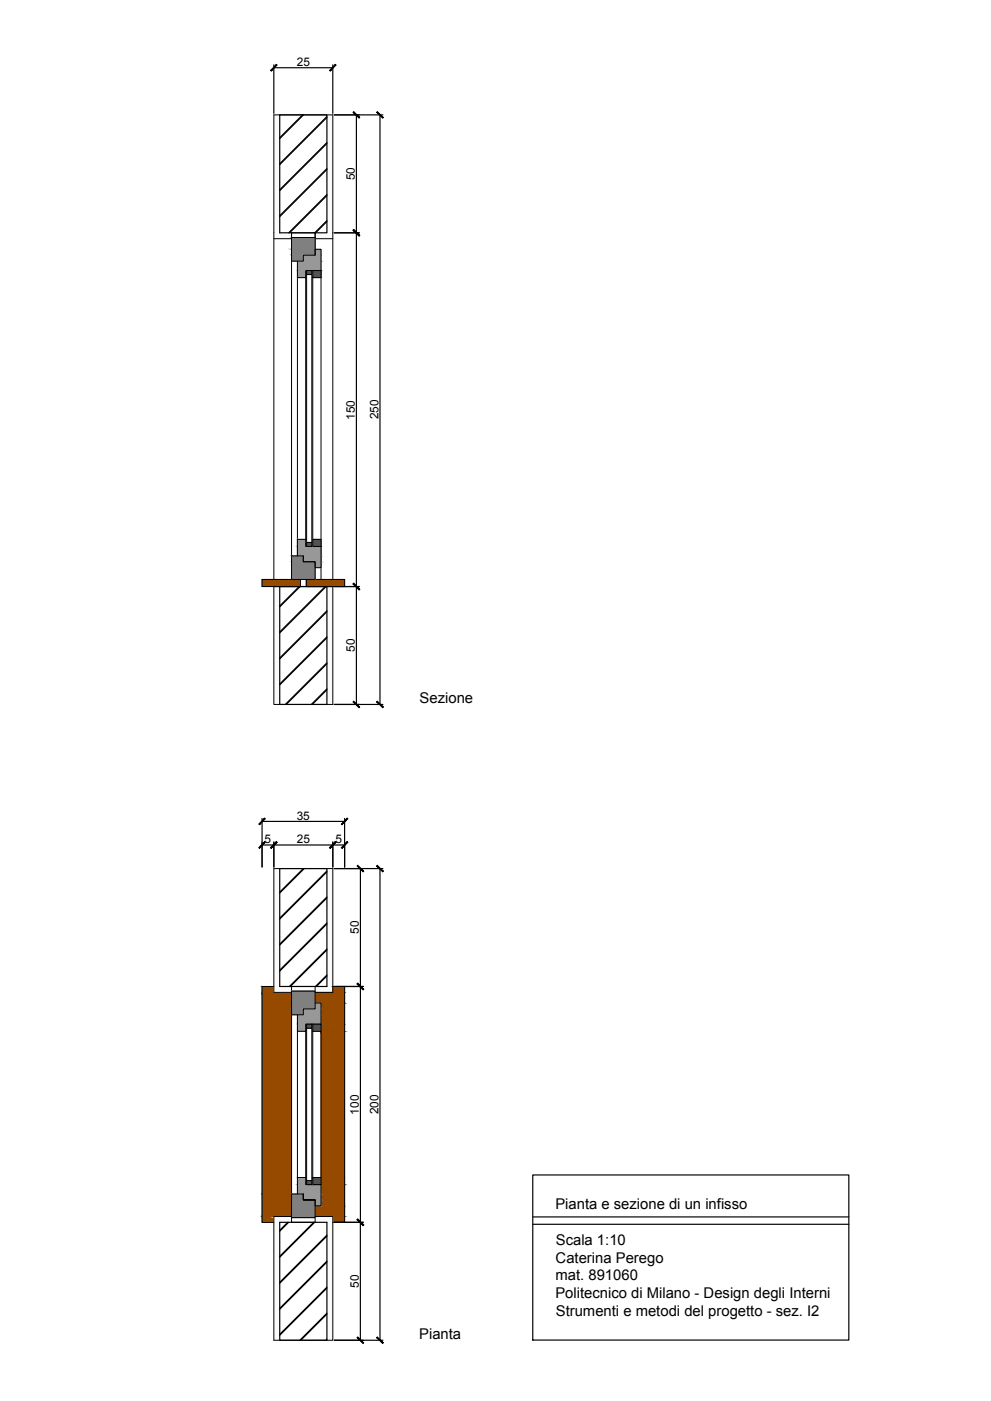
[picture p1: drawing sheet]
<svg xmlns="http://www.w3.org/2000/svg" width="420mm" height="594mm" viewBox="0 0 420 594" stroke-linecap="round" stroke-linejoin="round" font-family="sans-serif">
<!-- layer: 0.50 -->
<g fill="#954a00" stroke="#954a00" stroke-width=".42">
<path d="M111.1 418.3l5 2.5v-2.5zM111.1 418.3l5 2.5h-5z"/>
<path d="M111.1 420.8l12.5 85.5v-85.5zM111.1 420.8l12.5 85.5h-12.5z"/>
<path d="M111.1 506.3l12.5 9.5v-9.5zM111.1 506.3l12.5 9.5h-12.5z"/>
<path d="M111.1 515.8l5 2.5v-2.5zM111.1 515.8l5 2.5h-5z"/>
<path d="M141.1 418.3l5 2.5v-2.5zM141.1 418.3l5 2.5h-5z"/>
<path d="M133.6 420.8l12.5 4.5v-4.5zM133.6 420.8l12.5 4.5h-12.5z"/>
<path d="M136.1 425.3l10 9v-9zM136.1 425.3l10 9h-10z"/>
<path d="M136.1 434.3l10 3v-3zM136.1 434.3l10 3h-10z"/>
<path d="M136.1 437.3l10 62v-62zM136.1 437.3l10 62h-10z"/>
<path d="M136.1 499.3l10 3v-3zM136.1 499.3l10 3h-10z"/>
<path d="M136.1 502.3l10 9v-9zM136.1 502.3l10 9h-10z"/>
<path d="M133.6 511.3l12.5 4.5v-4.5zM133.6 511.3l12.5 4.5h-12.5z"/>
<path d="M141.1 515.8l5 2.5v-2.5zM141.1 515.8l5 2.5h-5z"/>
<path d="M129.9 245.7l16.2 3v-3zM129.9 245.7l16.2 3h-16.2z"/>
<path d="M111.1 245.7l16.3 3v-3zM111.1 245.7l16.3 3h-16.3z"/>
</g>
<g fill="#fafafa" stroke="#fafafa" stroke-width=".42">
<path d="M116.1 515.8l7.5 .5v-.5zM116.1 515.8l7.5 .5h-7.5z"/>
<path d="M116.1 516.3l7.5 2v-2zM116.1 516.3l7.5 2h-7.5z"/>
<path d="M116.1 518.3l2.5 50v-50zM116.1 518.3l2.5 50h-2.5z"/>
<path d="M116.1 368.3l2.5 50v-50zM116.1 368.3l2.5 50h-2.5z"/>
<path d="M116.1 418.3l7.5 2v-2zM116.1 418.3l7.5 2h-7.5z"/>
<path d="M116.1 420.3l7.5 .5v-.5zM116.1 420.3l7.5 .5h-7.5z"/>
<path d="M138.6 368.3l2.5 50v-50zM138.6 368.3l2.5 50h-2.5z"/>
<path d="M133.6 418.3l7.5 2v-2zM133.6 418.3l7.5 2h-7.5z"/>
<path d="M133.6 420.3l7.5 .5v-.5zM133.6 420.3l7.5 .5h-7.5z"/>
<path d="M133.6 515.8l7.5 .5v-.5zM133.6 515.8l7.5 .5h-7.5z"/>
<path d="M133.6 516.3l7.5 2v-2zM133.6 516.3l7.5 2h-7.5z"/>
<path d="M138.6 518.3l2.5 50v-50zM138.6 518.3l2.5 50h-2.5z"/>
<path d="M138.6 248.7l2.5 50v-50zM138.6 248.7l2.5 50h-2.5z"/>
<path d="M116.1 48.7l2.5 50v-50zM116.1 48.7l2.5 50h-2.5z"/>
<path d="M116.1 98.7l7.5 2v-2zM116.1 98.7l7.5 2h-7.5z"/>
<path d="M116.1 100.7l7.5 .5v-.5zM116.1 100.7l7.5 .5h-7.5z"/>
<path d="M138.6 48.7l2.5 50v-50zM138.6 48.7l2.5 50h-2.5z"/>
<path d="M133.6 98.7l7.5 2v-2zM133.6 98.7l7.5 2h-7.5z"/>
<path d="M133.6 100.7l7.5 .5v-.5zM133.6 100.7l7.5 .5h-7.5z"/>
<path d="M116.1 248.7l2.5 50v-50zM116.1 248.7l2.5 50h-2.5z"/>
</g>
<!-- layer: 0.13 -->
<path d="M116.1 98.7v147M141.1 98.7v147M126.1 117.7v118M133.6 108.2v-9.5h-10v147h10M136.1 114.7v131M116.1 418.3h-5v100h5M141.1 418.3h5v100h-5M123.6 420.8h-7.5v-52.5h25v52.5h-7.5M123.6 420.3v96M126.1 437.3v62M136.1 437.3v62M116.1 515.8v52.5h25v-52.5" fill="none" stroke="#000" stroke-width=".42"/>
<!-- layer: 0.25 -->
<g fill="none" stroke="#000" stroke-width=".42">
<path d="M116.1 98.7v-50h25v50M123.6 98.7v2M133.6 98.7v2M116.1 101.2h7.5M129.6 117.7v111M130 114.7h2.2v1.7h-2.2zM130 116.4v113.6M132.2 114.7h.4M132.2 116.4v113.6M132.6 117.7v111M133.6 101.2h7.5M130 230h2.2v1.7h-2.2z"/>
<path d="M132.2 231.7h.4M116.1 248.7v50h25v-50M123.6 418.3h10v2h-10zM129.6 437.3v62M130 434.3h2.2v1.7h-2.2zM130 436v64.6M132.2 436v64.6M132.2 434.3h.4M132.6 437.3v62M123.6 516.3h10v2h-10zM130 500.6h2.2v1.7h-2.2zM132.2 502.3h.4"/>
</g>
<!-- layer: 0.50 -->
<g fill="none" stroke="#000" stroke-width=".5">
<path d="M116.1 27.5v20.6M116.1 28.7h25M141.1 27.5v20.6M118.6 48.7h20v50h-20zM128.3 48.7l-9.7 9.7M128.7 48.7l-10.1 10.1M138.6 49.4l-20 20M138.6 49.8l-20 20M141.7 48.7h20.7M151.1 48.7v250M161.1 48.7v250M138.6 60.5l-20 20"/>
<path d="M138.6 71.5l-20 20M138.6 60.9l-20 20M138.6 71.9l-20 20M138.6 82.5l-16.2 16.2M138.6 93.5l-5.2 5.2M138.6 82.9l-15.8 15.8M138.6 93.9l-4.8 4.8M141.7 98.7h10.7M116.1 248.7h25M118.6 248.7h20v50h-20zM126.8 248.7l-8.2 8.3M127.2 248.7l-8.6 8.6"/>
<path d="M137.9 248.7l-19.3 19.3M138.3 248.7l-19.7 19.7M138.6 259l-20 20M138.6 259.4l-20 20M141.7 248.7h10.7M138.6 270l-20 20M138.6 270.4l-20 20M138.6 281.1l-17.6 17.6M138.6 292.1l-6.6 6.6M138.6 281.5l-17.2 17.2M138.6 292.5l-6.2 6.2M141.7 298.7h20.7"/>
<path d="M111.1 347.1v20.6M111.1 358.3h35M111.1 348.3h35M116.1 357.1v10.6M141.1 357.1v10.6M146.1 347.1v20.6M118.6 368.3h20v50h-20zM128.6 368.3l-10 10M129 368.3l-10.4 10.4M138.6 369.3l-20 20M138.6 369.7l-20 20M141.7 368.3h20.7"/>
<path d="M152.8 368.3v150M161.1 368.3v200M138.6 380.3l-20 20M138.6 391.4l-20 20M138.6 380.7l-20 20M138.6 391.8l-20 20M138.6 402.4l-15.9 15.9M138.6 413.4l-4.9 4.9M138.6 402.8l-15.5 15.5M138.6 413.8l-4.5 4.5M141.7 418.3h12.4M225.9 498.2h134v70h-134z"/>
<path d="M116.1 515.8h7.5M118.6 518.3h20v50h-20zM122 518.3l-3.4 3.4M122.4 518.3l-3.8 3.8M133 518.3l-14.4 14.4M133.4 518.3l-14.8 14.8M133.6 515.8h7.5M141.7 518.3h12.4M152.8 518.3v50M225.9 516h134M225.9 519.1h134M138.6 523.7l-20 20.1"/>
<path d="M138.6 534.8l-20 20M138.6 524.2l-20 20M138.6 535.2l-20 20M138.6 545.8l-20 20M138.6 556.8l-11.5 11.5M138.6 546.2l-20 20M138.6 557.2l-11.1 11.1M138.6 567.9l-.4 .4M138.6 568.3h.1M141.7 568.3h20.7"/>
</g>
<!-- layer: 0.35 -->
<g fill="none" stroke="#000" stroke-width=".42">
<path d="M123.6 100.7h10v7.5h-5v2.5h-5zM132.6 114.7h3.5v3h-3.5zM133.6 108.2v-2.5h2.5v9h-6.5v3h-3.5v-7M123.6 235.7h5v2.5h5v7.5h-10zM126.1 235.7v-7h3.5v3h6.5v9h-2.5v-2.5h-5v-2.5M132.6 228.7h3.5v3h-3.5zM111.1 245.7h16.3v3h-16.3zM129.9 245.7h16.2v3h-16.2zM123.6 420.3h10v7.5h-5v2.5h-5zM132.6 434.3h3.5v3h-3.5zM133.6 425.3h2.5v9h-6.5v3h-3.5v-7M132.6 499.3h3.5v3h-3.5z"/>
<path d="M123.6 506.3h5v2.5h5v7.5h-10zM126.1 506.3v-7h3.5v3h6.5v9h-2.5v-2.5h-5v-2.5v2.5h5"/>
</g>
<!-- layer: 0.50 -->
<g fill="#808080" stroke="#808080" stroke-width=".42">
<path d="M123.6 100.7l10 5v-5zM123.6 100.7l10 5h-10z"/>
<path d="M123.6 105.7l10 2.5v-2.5zM123.6 105.7l10 2.5h-10z"/>
<path d="M123.6 108.2l5 2.5v-2.5zM123.6 108.2l5 2.5h-5z"/>
<path d="M123.6 235.7l5 2.5v-2.5zM123.6 235.7l5 2.5h-5z"/>
<path d="M123.6 238.2l10 7.5v-7.5zM123.6 238.2l10 7.5h-10z"/>
<path d="M123.6 420.3l10 7.5v-7.5zM123.6 420.3l10 7.5h-10z"/>
<path d="M123.6 427.8l5 2.5v-2.5zM123.6 427.8l5 2.5h-5z"/>
<path d="M123.6 506.3l5 2.5v-2.5zM123.6 506.3l5 2.5h-5z"/>
<path d="M123.6 508.8l10 7.5v-7.5zM123.6 508.8l10 7.5h-10z"/>
</g>
<g fill="#989898" stroke="#989898" stroke-width=".42">
<path d="M133.6 105.7l2.5 2.5v-2.5zM133.6 105.7l2.5 2.5h-2.5z"/>
<path d="M128.6 108.2l7.5 2.5v-2.5zM128.6 108.2l7.5 2.5h-7.5z"/>
<path d="M126.1 110.7l10 4v-4zM126.1 110.7l10 4h-10z"/>
<path d="M126.1 114.7l3.5 3v-3zM126.1 114.7l3.5 3h-3.5z"/>
<path d="M126.1 228.7l3.5 3v-3zM126.1 228.7l3.5 3h-3.5z"/>
<path d="M126.1 231.7l10 4v-4zM126.1 231.7l10 4h-10z"/>
<path d="M128.6 235.7l7.5 2.5v-2.5zM128.6 235.7l7.5 2.5h-7.5z"/>
<path d="M133.6 238.2l2.5 2.5v-2.5zM133.6 238.2l2.5 2.5h-2.5z"/>
<path d="M133.6 425.3l2.5 2.5v-2.5zM133.6 425.3l2.5 2.5h-2.5z"/>
<path d="M128.6 427.8l7.5 2.5v-2.5zM128.6 427.8l7.5 2.5h-7.5z"/>
<path d="M126.1 430.3l10 4v-4zM126.1 430.3l10 4h-10z"/>
<path d="M126.1 434.3l3.5 3v-3zM126.1 434.3l3.5 3h-3.5z"/>
<path d="M126.1 499.3l3.5 3v-3zM126.1 499.3l3.5 3h-3.5z"/>
<path d="M126.1 502.3l10 4v-4zM126.1 502.3l10 4h-10z"/>
<path d="M128.6 506.3l7.5 2.5v-2.5zM128.6 506.3l7.5 2.5h-7.5z"/>
<path d="M133.6 508.8l2.5 2.5v-2.5zM133.6 508.8l2.5 2.5h-2.5z"/>
</g>
<g fill="#545454" stroke="#545454" stroke-width=".42">
<path d="M132.6 114.7l3.5 3v-3zM132.6 114.7l3.5 3h-3.5z"/>
<path d="M130 114.7l2.2 1.7v-1.7zM130 114.7l2.2 1.7h-2.2z"/>
<path d="M132.6 228.7l3.5 3v-3zM132.6 228.7l3.5 3h-3.5z"/>
<path d="M130 230l2.2 1.7v-1.7zM130 230l2.2 1.7h-2.2z"/>
<path d="M132.6 499.3l3.5 3v-3zM132.6 499.3l3.5 3h-3.5z"/>
<path d="M130 500.6l2.2 1.7v-1.7zM130 500.6l2.2 1.7h-2.2z"/>
<path d="M132.6 434.3l3.5 3v-3zM132.6 434.3l3.5 3h-3.5z"/>
<path d="M130 434.3l2.2 1.7v-1.7zM130 434.3l2.2 1.7h-2.2z"/>
</g>
<!-- layer: 0 -->
<g fill="#000" stroke="#000" stroke-width=".42">
<path d="M117.2 27.3l-2.2 2.8 2.5-2.5zM114.7 29.8l2.5-2.5-2.2 2.8z"/>
<path d="M139.7 29.8l.3 .3 2.2-2.8zM142.2 27.3l.3 .3-2.5 2.5z"/>
<path d="M149.7 47.6l2.5 2.5 .3-.3zM149.7 47.6l.3-.3 2.5 2.5z"/>
<path d="M159.7 47.6l2.5 2.5 .3-.3zM159.7 47.6l.3-.3 2.5 2.5z"/>
<path d="M149.7 97.6l2.8 2.2-2.5-2.5zM149.7 97.6l2.8 2.2-.3 .3z"/>
<path d="M149.7 97.6l2.5 2.5 .3-.3zM149.7 97.6l.3-.3 2.5 2.5z"/>
<path d="M150 247.3l-.3 .3 2.8 2.2zM149.7 247.6l2.8 2.2-.3 .3z"/>
<path d="M149.7 247.6l2.5 2.5 .3-.3zM149.7 247.6l.3-.3 2.5 2.5z"/>
<path d="M150 297.3l-.3 .3 2.8 2.2zM149.7 297.6l2.8 2.2-.3 .3z"/>
<path d="M160 297.3l-.3 .3 2.8 2.2zM159.7 297.6l2.8 2.2-.3 .3z"/>
<path d="M112.2 356.9l-2.2 2.8 2.5-2.5zM112.2 356.9l-2.2 2.8-.3-.3z"/>
<path d="M112.2 346.9l-2.2 2.8 2.5-2.5zM112.2 346.9l-2.2 2.8-.3-.3z"/>
<path d="M114.7 359.4l.3 .3 2.2-2.8zM117.2 356.9l.3 .3-2.5 2.5z"/>
<path d="M117.2 356.9l-2.2 2.8 2.5-2.5zM114.7 359.4l2.5-2.5-2.2 2.8z"/>
<path d="M139.7 359.4l.3 .3 2.2-2.8zM142.2 356.9l.3 .3-2.5 2.5z"/>
<path d="M142.2 356.9l-2.2 2.8 2.5-2.5zM142.2 356.9l-2.2 2.8-.3-.3z"/>
<path d="M147.2 356.9l-2.5 2.5 .3 .3zM147.2 356.9l.3 .3-2.5 2.5z"/>
<path d="M144.7 349.4l.3 .3 2.2-2.8zM147.2 346.9l.3 .3-2.5 2.5z"/>
<path d="M151.4 367.2l2.5 2.5 .3-.3zM151.7 366.9l2.5 2.5-2.8-2.2z"/>
<path d="M159.7 367.2l2.5 2.5 .3-.3zM159.7 367.2l.3-.3 2.5 2.5z"/>
<path d="M151.7 416.9l-.3 .3 2.8 2.2zM151.4 417.2l2.8 2.2-.3 .3z"/>
<path d="M151.4 417.2l2.5 2.5 .3-.3zM151.7 416.9l2.5 2.5-2.8-2.2z"/>
<path d="M151.4 517.2l2.8 2.2-2.5-2.5zM151.4 517.2l2.8 2.2-.3 .3z"/>
<path d="M151.4 517.2l2.5 2.5 .3-.3zM151.4 517.2l.3-.3 2.5 2.5z"/>
<path d="M151.7 566.9l-.3 .3 2.8 2.2zM151.4 567.2l2.8 2.2-.3 .3z"/>
<path d="M160 566.9l-.3 .3 2.8 2.2zM159.7 567.2l2.8 2.2-.3 .3z"/>
</g>
<g font-size="6.3">
<text x="177.9" y="298.1">Sezione</text>
<text x="235.5" y="512.8">Pianta e sezione di un infisso</text>
<text x="235.6" y="527.8">Scala 1:10</text>
<text x="235.6" y="535.4">Caterina Perego</text>
<text x="235.5" y="542.9">mat. 891060</text>
<text x="235.5" y="550.4">Politecnico di Milano - Design degli Interni</text>
<text x="235.6" y="557.9">Strumenti e metodi del progetto - sez. I2</text>
<text x="177.7" y="567.6">Pianta</text>
</g>
<g font-size="5">
<text x="125.8" y="28">25</text>
<text x="150.4" y="76.5" transform="rotate(-90 150.4 76.5)">50</text>
<text x="150.4" y="178.1" transform="rotate(-90 150.4 178.1)">150</text>
<text x="160.4" y="177.8" transform="rotate(-90 160.4 177.8)">250</text>
<text x="150.4" y="276.5" transform="rotate(-90 150.4 276.5)">50</text>
<text x="125.8" y="347.6">35</text>
<text x="112.2" y="357.6">5</text>
<text x="125.8" y="357.6">25</text>
<text x="142.2" y="357.6">5</text>
<text x="152.1" y="396.1" transform="rotate(-90 152.1 396.1)">50</text>
<text x="152.1" y="472.7" transform="rotate(-90 152.1 472.7)">100</text>
<text x="160.4" y="472.4" transform="rotate(-90 160.4 472.4)">200</text>
<text x="152.1" y="546.1" transform="rotate(-90 152.1 546.1)">50</text>
</g>
</svg>
